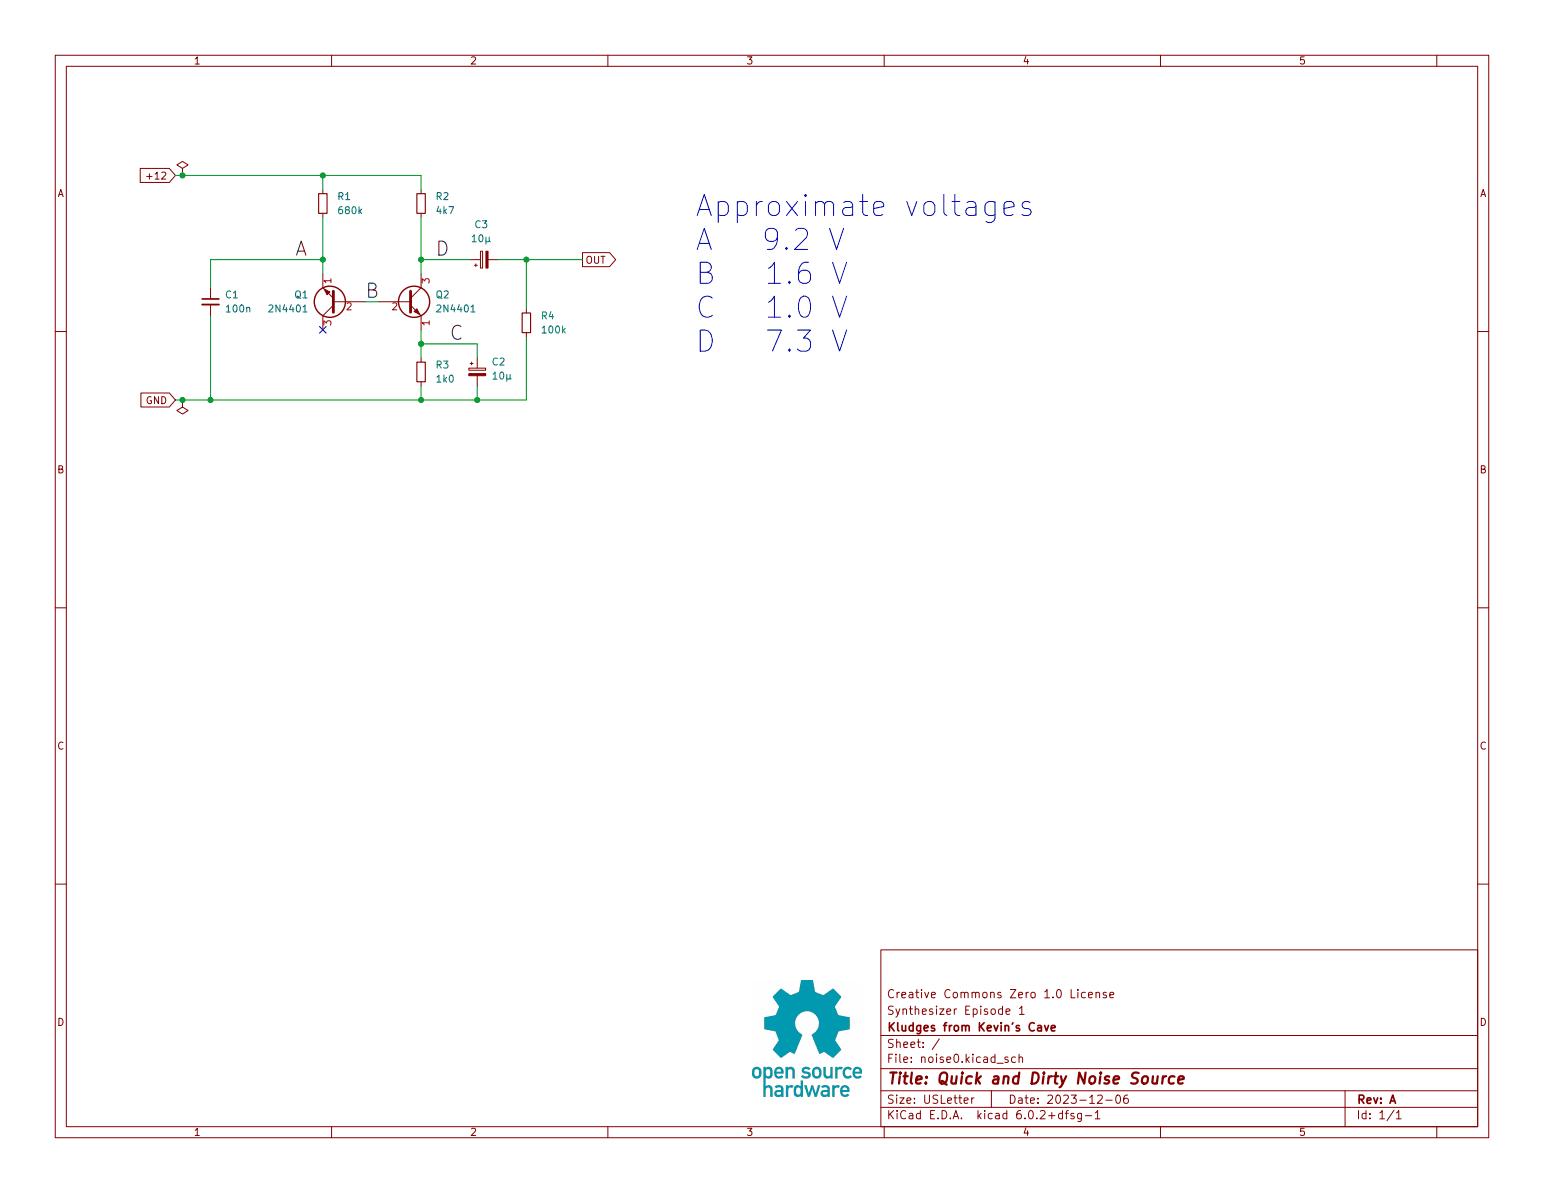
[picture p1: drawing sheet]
(kicad_sch (version 20211123) (generator eeschema)

 (paper "USLetter")

 (title_block
  (title "Quick and Dirty Noise Source")
  (date "2023-12-06")
  (rev "A")
  (company "Kludges from Kevin's Cave")
  (comment 1 "Synthesizer Episode 1")
  (comment 2 "Creative Commons Zero 1.0 License"))

 (lib_symbols
  (symbol "Device:C_Polarized_Small" (pin_numbers hide) (pin_names (offset 0.254) hide) (in_bom yes) (on_board yes)
   (property "Reference" "C" (id 0) (at 0.254 1.778 0) (effects (font (size 1.27 1.27)) (justify left)))
   (property "Value" "C_Polarized_Small" (id 1) (at 0.254 -2.032 0) (effects (font (size 1.27 1.27)) (justify left)))
   (property "Footprint" "" (id 2) (at 0 0 0) (effects (font (size 1.27 1.27)) hide))
   (property "Datasheet" "~" (id 3) (at 0 0 0) (effects (font (size 1.27 1.27)) hide))
   (symbol "C_Polarized_Small_0_1"
    (rectangle (start -1.524 -0.3048) (end 1.524 -0.6858) (stroke (width 0) (type default) (color 0 0 0 0)) (fill (type outline)))
    (rectangle (start -1.524 0.6858) (end 1.524 0.3048) (stroke (width 0) (type default) (color 0 0 0 0)) (fill (type none)))
    (polyline (pts (xy -1.27 1.524) (xy -0.762 1.524)) (stroke (width 0) (type default) (color 0 0 0 0)) (fill (type none)))
    (polyline (pts (xy -1.016 1.27) (xy -1.016 1.778)) (stroke (width 0) (type default) (color 0 0 0 0)) (fill (type none))))
   (symbol "C_Polarized_Small_1_1"
    (pin passive line (at 0 2.54 270) (length 1.8542) (name "~" (effects (font (size 1.27 1.27)))) (number "1" (effects (font (size 1.27 1.27)))))
    (pin passive line (at 0 -2.54 90) (length 1.8542) (name "~" (effects (font (size 1.27 1.27)))) (number "2" (effects (font (size 1.27 1.27)))))))
  (symbol "Device:C_Small" (pin_numbers hide) (pin_names (offset 0.254) hide) (in_bom yes) (on_board yes)
   (property "Reference" "C" (id 0) (at 0.254 1.778 0) (effects (font (size 1.27 1.27)) (justify left)))
   (property "Value" "C_Small" (id 1) (at 0.254 -2.032 0) (effects (font (size 1.27 1.27)) (justify left)))
   (property "Footprint" "" (id 2) (at 0 0 0) (effects (font (size 1.27 1.27)) hide))
   (property "Datasheet" "~" (id 3) (at 0 0 0) (effects (font (size 1.27 1.27)) hide))
   (symbol "C_Small_0_1"
    (polyline (pts (xy -1.524 -0.508) (xy 1.524 -0.508)) (stroke (width 0.3302) (type default) (color 0 0 0 0)) (fill (type none)))
    (polyline (pts (xy -1.524 0.508) (xy 1.524 0.508)) (stroke (width 0.3048) (type default) (color 0 0 0 0)) (fill (type none))))
   (symbol "C_Small_1_1"
    (pin passive line (at 0 2.54 270) (length 2.032) (name "~" (effects (font (size 1.27 1.27)))) (number "1" (effects (font (size 1.27 1.27)))))
    (pin passive line (at 0 -2.54 90) (length 2.032) (name "~" (effects (font (size 1.27 1.27)))) (number "2" (effects (font (size 1.27 1.27)))))))
  (symbol "Device:R_Small" (pin_numbers hide) (pin_names (offset 0.254) hide) (in_bom yes) (on_board yes)
   (property "Reference" "R" (id 0) (at 0.762 0.508 0) (effects (font (size 1.27 1.27)) (justify left)))
   (property "Value" "R_Small" (id 1) (at 0.762 -1.016 0) (effects (font (size 1.27 1.27)) (justify left)))
   (property "Footprint" "" (id 2) (at 0 0 0) (effects (font (size 1.27 1.27)) hide))
   (property "Datasheet" "~" (id 3) (at 0 0 0) (effects (font (size 1.27 1.27)) hide))
   (symbol "R_Small_0_1"
    (rectangle (start -0.762 1.778) (end 0.762 -1.778) (stroke (width 0.2032) (type default) (color 0 0 0 0)) (fill (type none))))
   (symbol "R_Small_1_1"
    (pin passive line (at 0 2.54 270) (length 0.762) (name "~" (effects (font (size 1.27 1.27)))) (number "1" (effects (font (size 1.27 1.27)))))
    (pin passive line (at 0 -2.54 90) (length 0.762) (name "~" (effects (font (size 1.27 1.27)))) (number "2" (effects (font (size 1.27 1.27)))))))
  (symbol "Transistor_BJT:2N3904" (pin_names (offset 0) hide) (in_bom yes) (on_board yes)
   (property "Reference" "Q" (id 0) (at 5.08 1.905 0) (effects (font (size 1.27 1.27)) (justify left)))
   (property "Value" "2N3904" (id 1) (at 5.08 0 0) (effects (font (size 1.27 1.27)) (justify left)))
   (property "Footprint" "Package_TO_SOT_THT:TO-92_Inline" (id 2) (at 5.08 -1.905 0) (effects (font (size 1.27 1.27) italic) (justify left) hide))
   (property "Datasheet" "https://www.onsemi.com/pub/Collateral/2N3903-D.PDF" (id 3) (at 0 0 0) (effects (font (size 1.27 1.27)) (justify left) hide))
   (symbol "2N3904_0_1"
    (polyline (pts (xy 0.635 0.635) (xy 2.54 2.54)) (stroke (width 0) (type default) (color 0 0 0 0)) (fill (type none)))
    (polyline (pts (xy 0.635 -0.635) (xy 2.54 -2.54) (xy 2.54 -2.54)) (stroke (width 0) (type default) (color 0 0 0 0)) (fill (type none)))
    (polyline (pts (xy 0.635 1.905) (xy 0.635 -1.905) (xy 0.635 -1.905)) (stroke (width 0.508) (type default) (color 0 0 0 0)) (fill (type none)))
    (polyline (pts (xy 1.27 -1.778) (xy 1.778 -1.27) (xy 2.286 -2.286) (xy 1.27 -1.778) (xy 1.27 -1.778)) (stroke (width 0) (type default) (color 0 0 0 0)) (fill (type outline)))
    (circle (center 1.27 0) (radius 2.8194) (stroke (width 0.254) (type default) (color 0 0 0 0)) (fill (type none))))
   (symbol "2N3904_1_1"
    (pin passive line (at 2.54 -5.08 90) (length 2.54) (name "E" (effects (font (size 1.27 1.27)))) (number "1" (effects (font (size 1.27 1.27)))))
    (pin passive line (at -5.08 0 0) (length 5.715) (name "B" (effects (font (size 1.27 1.27)))) (number "2" (effects (font (size 1.27 1.27)))))
    (pin passive line (at 2.54 5.08 270) (length 2.54) (name "C" (effects (font (size 1.27 1.27)))) (number "3" (effects (font (size 1.27 1.27)))))))
  (symbol "power:PWR_FLAG" (power) (pin_numbers hide) (pin_names (offset 0) hide) (in_bom yes) (on_board yes)
   (property "Reference" "#FLG" (id 0) (at 0 1.905 0) (effects (font (size 1.27 1.27)) hide))
   (property "Value" "PWR_FLAG" (id 1) (at 0 3.81 0) (effects (font (size 1.27 1.27))))
   (property "Footprint" "" (id 2) (at 0 0 0) (effects (font (size 1.27 1.27)) hide))
   (property "Datasheet" "~" (id 3) (at 0 0 0) (effects (font (size 1.27 1.27)) hide))
   (symbol "PWR_FLAG_0_0"
    (pin power_out line (at 0 0 90) (length 0) (name "pwr" (effects (font (size 1.27 1.27)))) (number "1" (effects (font (size 1.27 1.27))))))
   (symbol "PWR_FLAG_0_1"
    (polyline (pts (xy 0 0) (xy 0 1.27) (xy -1.016 1.905) (xy 0 2.54) (xy 1.016 1.905) (xy 0 1.27)) (stroke (width 0) (type default) (color 0 0 0 0)) (fill (type none))))))

 (junction (at 58.42 46.99) (diameter 0) (color 0 0 0 0))
 (junction (at 95.25 46.99) (diameter 0) (color 0 0 0 0))
 (junction (at 33.02 72.39) (diameter 0) (color 0 0 0 0))
 (junction (at 76.2 46.99) (diameter 0) (color 0 0 0 0))
 (junction (at 33.02 31.75) (diameter 0) (color 0 0 0 0))
 (junction (at 76.2 62.23) (diameter 0) (color 0 0 0 0))
 (junction (at 86.36 72.39) (diameter 0) (color 0 0 0 0))
 (junction (at 38.1 72.39) (diameter 0) (color 0 0 0 0))
 (junction (at 58.42 31.75) (diameter 0) (color 0 0 0 0))
 (junction (at 76.2 72.39) (diameter 0) (color 0 0 0 0))

 (no_connect (at 58.42 59.69))

 (wire (pts (xy 90.17 46.99) (xy 95.25 46.99)) (stroke (width 0) (type default) (color 0 0 0 0)))
 (wire (pts (xy 76.2 46.99) (xy 85.09 46.99)) (stroke (width 0) (type default) (color 0 0 0 0)))
 (wire (pts (xy 76.2 62.23) (xy 86.36 62.23)) (stroke (width 0) (type default) (color 0 0 0 0)))
 (wire (pts (xy 66.04 54.61) (xy 68.58 54.61)) (stroke (width 0) (type default) (color 0 0 0 0)))
 (wire (pts (xy 76.2 46.99) (xy 76.2 49.53)) (stroke (width 0) (type default) (color 0 0 0 0)))
 (wire (pts (xy 33.02 31.75) (xy 58.42 31.75)) (stroke (width 0) (type default) (color 0 0 0 0)))
 (wire (pts (xy 38.1 72.39) (xy 76.2 72.39)) (stroke (width 0) (type default) (color 0 0 0 0)))
 (wire (pts (xy 86.36 64.77) (xy 86.36 62.23)) (stroke (width 0) (type default) (color 0 0 0 0)))
 (wire (pts (xy 76.2 62.23) (xy 76.2 64.77)) (stroke (width 0) (type default) (color 0 0 0 0)))
 (wire (pts (xy 95.25 46.99) (xy 95.25 55.88)) (stroke (width 0) (type default) (color 0 0 0 0)))
 (wire (pts (xy 76.2 34.29) (xy 76.2 31.75)) (stroke (width 0) (type default) (color 0 0 0 0)))
 (wire (pts (xy 95.25 60.96) (xy 95.25 72.39)) (stroke (width 0) (type default) (color 0 0 0 0)))
 (wire (pts (xy 58.42 39.37) (xy 58.42 46.99)) (stroke (width 0) (type default) (color 0 0 0 0)))
 (wire (pts (xy 95.25 46.99) (xy 105.41 46.99)) (stroke (width 0) (type default) (color 0 0 0 0)))
 (wire (pts (xy 31.75 72.39) (xy 33.02 72.39)) (stroke (width 0) (type default) (color 0 0 0 0)))
 (wire (pts (xy 58.42 46.99) (xy 58.42 49.53)) (stroke (width 0) (type default) (color 0 0 0 0)))
 (wire (pts (xy 86.36 72.39) (xy 95.25 72.39)) (stroke (width 0) (type default) (color 0 0 0 0)))
 (wire (pts (xy 58.42 31.75) (xy 58.42 34.29)) (stroke (width 0) (type default) (color 0 0 0 0)))
 (wire (pts (xy 76.2 39.37) (xy 76.2 46.99)) (stroke (width 0) (type default) (color 0 0 0 0)))
 (wire (pts (xy 38.1 52.07) (xy 38.1 46.99)) (stroke (width 0) (type default) (color 0 0 0 0)))
 (wire (pts (xy 38.1 46.99) (xy 58.42 46.99)) (stroke (width 0) (type default) (color 0 0 0 0)))
 (wire (pts (xy 76.2 59.69) (xy 76.2 62.23)) (stroke (width 0) (type default) (color 0 0 0 0)))
 (wire (pts (xy 86.36 69.85) (xy 86.36 72.39)) (stroke (width 0) (type default) (color 0 0 0 0)))
 (wire (pts (xy 58.42 31.75) (xy 76.2 31.75)) (stroke (width 0) (type default) (color 0 0 0 0)))
 (wire (pts (xy 31.75 31.75) (xy 33.02 31.75)) (stroke (width 0) (type default) (color 0 0 0 0)))
 (wire (pts (xy 76.2 72.39) (xy 86.36 72.39)) (stroke (width 0) (type default) (color 0 0 0 0)))
 (wire (pts (xy 76.2 69.85) (xy 76.2 72.39)) (stroke (width 0) (type default) (color 0 0 0 0)))
 (wire (pts (xy 33.02 72.39) (xy 38.1 72.39)) (stroke (width 0) (type default) (color 0 0 0 0)))
 (wire (pts (xy 38.1 57.15) (xy 38.1 72.39)) (stroke (width 0) (type default) (color 0 0 0 0)))

 (image (at 146.05 187.96) (scale 0.307935)
  (data))

 (text "Approximate voltages\nA   9.2 V\nB   1.6 V\nC   1.0 V\nD   7.3 V" (at 125.73 64.77 0) (effects (font (size 3.81 3.81)) (justify left bottom)))

 (label "A" (at 53.34 46.99 0) (effects (font (size 2.54 2.54)) (justify left bottom)))
 (label "C" (at 81.28 62.23 0) (effects (font (size 2.54 2.54)) (justify left bottom)))
 (label "B" (at 66.04 54.61 0) (effects (font (size 2.54 2.54)) (justify left bottom)))
 (label "D" (at 78.74 46.99 0) (effects (font (size 2.54 2.54)) (justify left bottom)))

 (global_label "GND" (shape input) (at 31.75 72.39 180) (fields_autoplaced) (effects (font (size 1.27 1.27)) (justify right))
  (property "Intersheet References" "${INTERSHEET_REFS}" (id 0) (at 25.4664 72.3106 0) (effects (font (size 1.27 1.27)) (justify right) hide)))
 (global_label "+12" (shape input) (at 31.75 31.75 180) (fields_autoplaced) (effects (font (size 1.27 1.27)) (justify right))
  (property "Intersheet References" "${INTERSHEET_REFS}" (id 0) (at 25.3455 31.6706 0) (effects (font (size 1.27 1.27)) (justify right) hide)))
 (global_label "OUT" (shape output) (at 105.41 46.99 0) (fields_autoplaced) (effects (font (size 1.27 1.27)) (justify left))
  (property "Intersheet References" "${INTERSHEET_REFS}" (id 0) (at 111.4517 46.9106 0) (effects (font (size 1.27 1.27)) (justify left) hide)))

 (symbol (lib_id "Transistor_BJT:2N3904") (at 73.66 54.61 0) (unit 1) (in_bom yes) (on_board yes) (fields_autoplaced)
  (property "Reference" "Q2" (id 0) (at 78.74 53.3399 0) (effects (font (size 1.27 1.27)) (justify left)))
  (property "Value" "2N4401" (id 1) (at 78.74 55.8799 0) (effects (font (size 1.27 1.27)) (justify left)))
  (property "Footprint" "Package_TO_SOT_THT:TO-92_Inline" (id 2) (at 78.74 56.515 0) (effects (font (size 1.27 1.27) italic) (justify left) hide))
  (property "Datasheet" "https://www.onsemi.com/pub/Collateral/2N3903-D.PDF" (id 3) (at 73.66 54.61 0) (effects (font (size 1.27 1.27)) (justify left) hide)) (pin "1") (pin "2") (pin "3"))

 (symbol (lib_id "power:PWR_FLAG") (at 33.02 31.75 0) (unit 1) (in_bom yes) (on_board yes) (fields_autoplaced)
  (property "Reference" "#FLG01" (id 0) (at 33.02 29.845 0) (effects (font (size 1.27 1.27)) hide))
  (property "Value" "PWR_FLAG" (id 1) (at 33.02 26.67 0) (effects (font (size 1.27 1.27)) hide))
  (property "Footprint" "" (id 2) (at 33.02 31.75 0) (effects (font (size 1.27 1.27)) hide))
  (property "Datasheet" "~" (id 3) (at 33.02 31.75 0) (effects (font (size 1.27 1.27)) hide)) (pin "1"))

 (symbol (lib_id "Device:R_Small") (at 76.2 36.83 0) (unit 1) (in_bom yes) (on_board yes) (fields_autoplaced)
  (property "Reference" "R2" (id 0) (at 78.74 35.5599 0) (effects (font (size 1.27 1.27)) (justify left)))
  (property "Value" "4k7" (id 1) (at 78.74 38.0999 0) (effects (font (size 1.27 1.27)) (justify left)))
  (property "Footprint" "" (id 2) (at 76.2 36.83 0) (effects (font (size 1.27 1.27)) hide))
  (property "Datasheet" "~" (id 3) (at 76.2 36.83 0) (effects (font (size 1.27 1.27)) hide)) (pin "1") (pin "2"))

 (symbol (lib_id "Transistor_BJT:2N3904") (at 60.96 54.61 180) (unit 1) (in_bom yes) (on_board yes) (fields_autoplaced)
  (property "Reference" "Q1" (id 0) (at 55.88 53.3399 0) (effects (font (size 1.27 1.27)) (justify left)))
  (property "Value" "2N4401" (id 1) (at 55.88 55.8799 0) (effects (font (size 1.27 1.27)) (justify left)))
  (property "Footprint" "Package_TO_SOT_THT:TO-92_Inline" (id 2) (at 55.88 52.705 0) (effects (font (size 1.27 1.27) italic) (justify left) hide))
  (property "Datasheet" "https://www.onsemi.com/pub/Collateral/2N3903-D.PDF" (id 3) (at 60.96 54.61 0) (effects (font (size 1.27 1.27)) (justify left) hide)) (pin "1") (pin "2") (pin "3"))

 (symbol (lib_id "power:PWR_FLAG") (at 33.02 72.39 0) (mirror x) (unit 1) (in_bom yes) (on_board yes) (fields_autoplaced)
  (property "Reference" "#FLG02" (id 0) (at 33.02 74.295 0) (effects (font (size 1.27 1.27)) hide))
  (property "Value" "PWR_FLAG" (id 1) (at 33.02 77.47 0) (effects (font (size 1.27 1.27)) hide))
  (property "Footprint" "" (id 2) (at 33.02 72.39 0) (effects (font (size 1.27 1.27)) hide))
  (property "Datasheet" "~" (id 3) (at 33.02 72.39 0) (effects (font (size 1.27 1.27)) hide)) (pin "1"))

 (symbol (lib_id "Device:R_Small") (at 58.42 36.83 0) (unit 1) (in_bom yes) (on_board yes) (fields_autoplaced)
  (property "Reference" "R1" (id 0) (at 60.96 35.5599 0) (effects (font (size 1.27 1.27)) (justify left)))
  (property "Value" "680k" (id 1) (at 60.96 38.0999 0) (effects (font (size 1.27 1.27)) (justify left)))
  (property "Footprint" "" (id 2) (at 58.42 36.83 0) (effects (font (size 1.27 1.27)) hide))
  (property "Datasheet" "~" (id 3) (at 58.42 36.83 0) (effects (font (size 1.27 1.27)) hide)) (pin "1") (pin "2"))

 (symbol (lib_id "Device:C_Polarized_Small") (at 87.63 46.99 90) (unit 1) (in_bom yes) (on_board yes) (fields_autoplaced)
  (property "Reference" "C3" (id 0) (at 87.0839 40.64 90))
  (property "Value" "10µ" (id 1) (at 87.0839 43.18 90))
  (property "Footprint" "" (id 2) (at 87.63 46.99 0) (effects (font (size 1.27 1.27)) hide))
  (property "Datasheet" "~" (id 3) (at 87.63 46.99 0) (effects (font (size 1.27 1.27)) hide)) (pin "1") (pin "2"))

 (symbol (lib_id "Device:C_Polarized_Small") (at 86.36 67.31 0) (unit 1) (in_bom yes) (on_board yes) (fields_autoplaced)
  (property "Reference" "C2" (id 0) (at 88.9 65.4938 0) (effects (font (size 1.27 1.27)) (justify left)))
  (property "Value" "10µ" (id 1) (at 88.9 68.0338 0) (effects (font (size 1.27 1.27)) (justify left)))
  (property "Footprint" "" (id 2) (at 86.36 67.31 0) (effects (font (size 1.27 1.27)) hide))
  (property "Datasheet" "~" (id 3) (at 86.36 67.31 0) (effects (font (size 1.27 1.27)) hide)) (pin "1") (pin "2"))

 (symbol (lib_id "Device:C_Small") (at 38.1 54.61 0) (unit 1) (in_bom yes) (on_board yes) (fields_autoplaced)
  (property "Reference" "C1" (id 0) (at 40.64 53.3462 0) (effects (font (size 1.27 1.27)) (justify left)))
  (property "Value" "100n" (id 1) (at 40.64 55.8862 0) (effects (font (size 1.27 1.27)) (justify left)))
  (property "Footprint" "" (id 2) (at 38.1 54.61 0) (effects (font (size 1.27 1.27)) hide))
  (property "Datasheet" "~" (id 3) (at 38.1 54.61 0) (effects (font (size 1.27 1.27)) hide)) (pin "1") (pin "2"))

 (symbol (lib_id "Device:R_Small") (at 95.25 58.42 0) (unit 1) (in_bom yes) (on_board yes) (fields_autoplaced)
  (property "Reference" "R4" (id 0) (at 97.79 57.1499 0) (effects (font (size 1.27 1.27)) (justify left)))
  (property "Value" "100k" (id 1) (at 97.79 59.6899 0) (effects (font (size 1.27 1.27)) (justify left)))
  (property "Footprint" "" (id 2) (at 95.25 58.42 0) (effects (font (size 1.27 1.27)) hide))
  (property "Datasheet" "~" (id 3) (at 95.25 58.42 0) (effects (font (size 1.27 1.27)) hide)) (pin "1") (pin "2"))

 (symbol (lib_id "Device:R_Small") (at 76.2 67.31 0) (unit 1) (in_bom yes) (on_board yes) (fields_autoplaced)
  (property "Reference" "R3" (id 0) (at 78.74 66.0399 0) (effects (font (size 1.27 1.27)) (justify left)))
  (property "Value" "1k0" (id 1) (at 78.74 68.5799 0) (effects (font (size 1.27 1.27)) (justify left)))
  (property "Footprint" "" (id 2) (at 76.2 67.31 0) (effects (font (size 1.27 1.27)) hide))
  (property "Datasheet" "~" (id 3) (at 76.2 67.31 0) (effects (font (size 1.27 1.27)) hide)) (pin "1") (pin "2"))

 (sheet_instances (path "" (page "1")))

)
